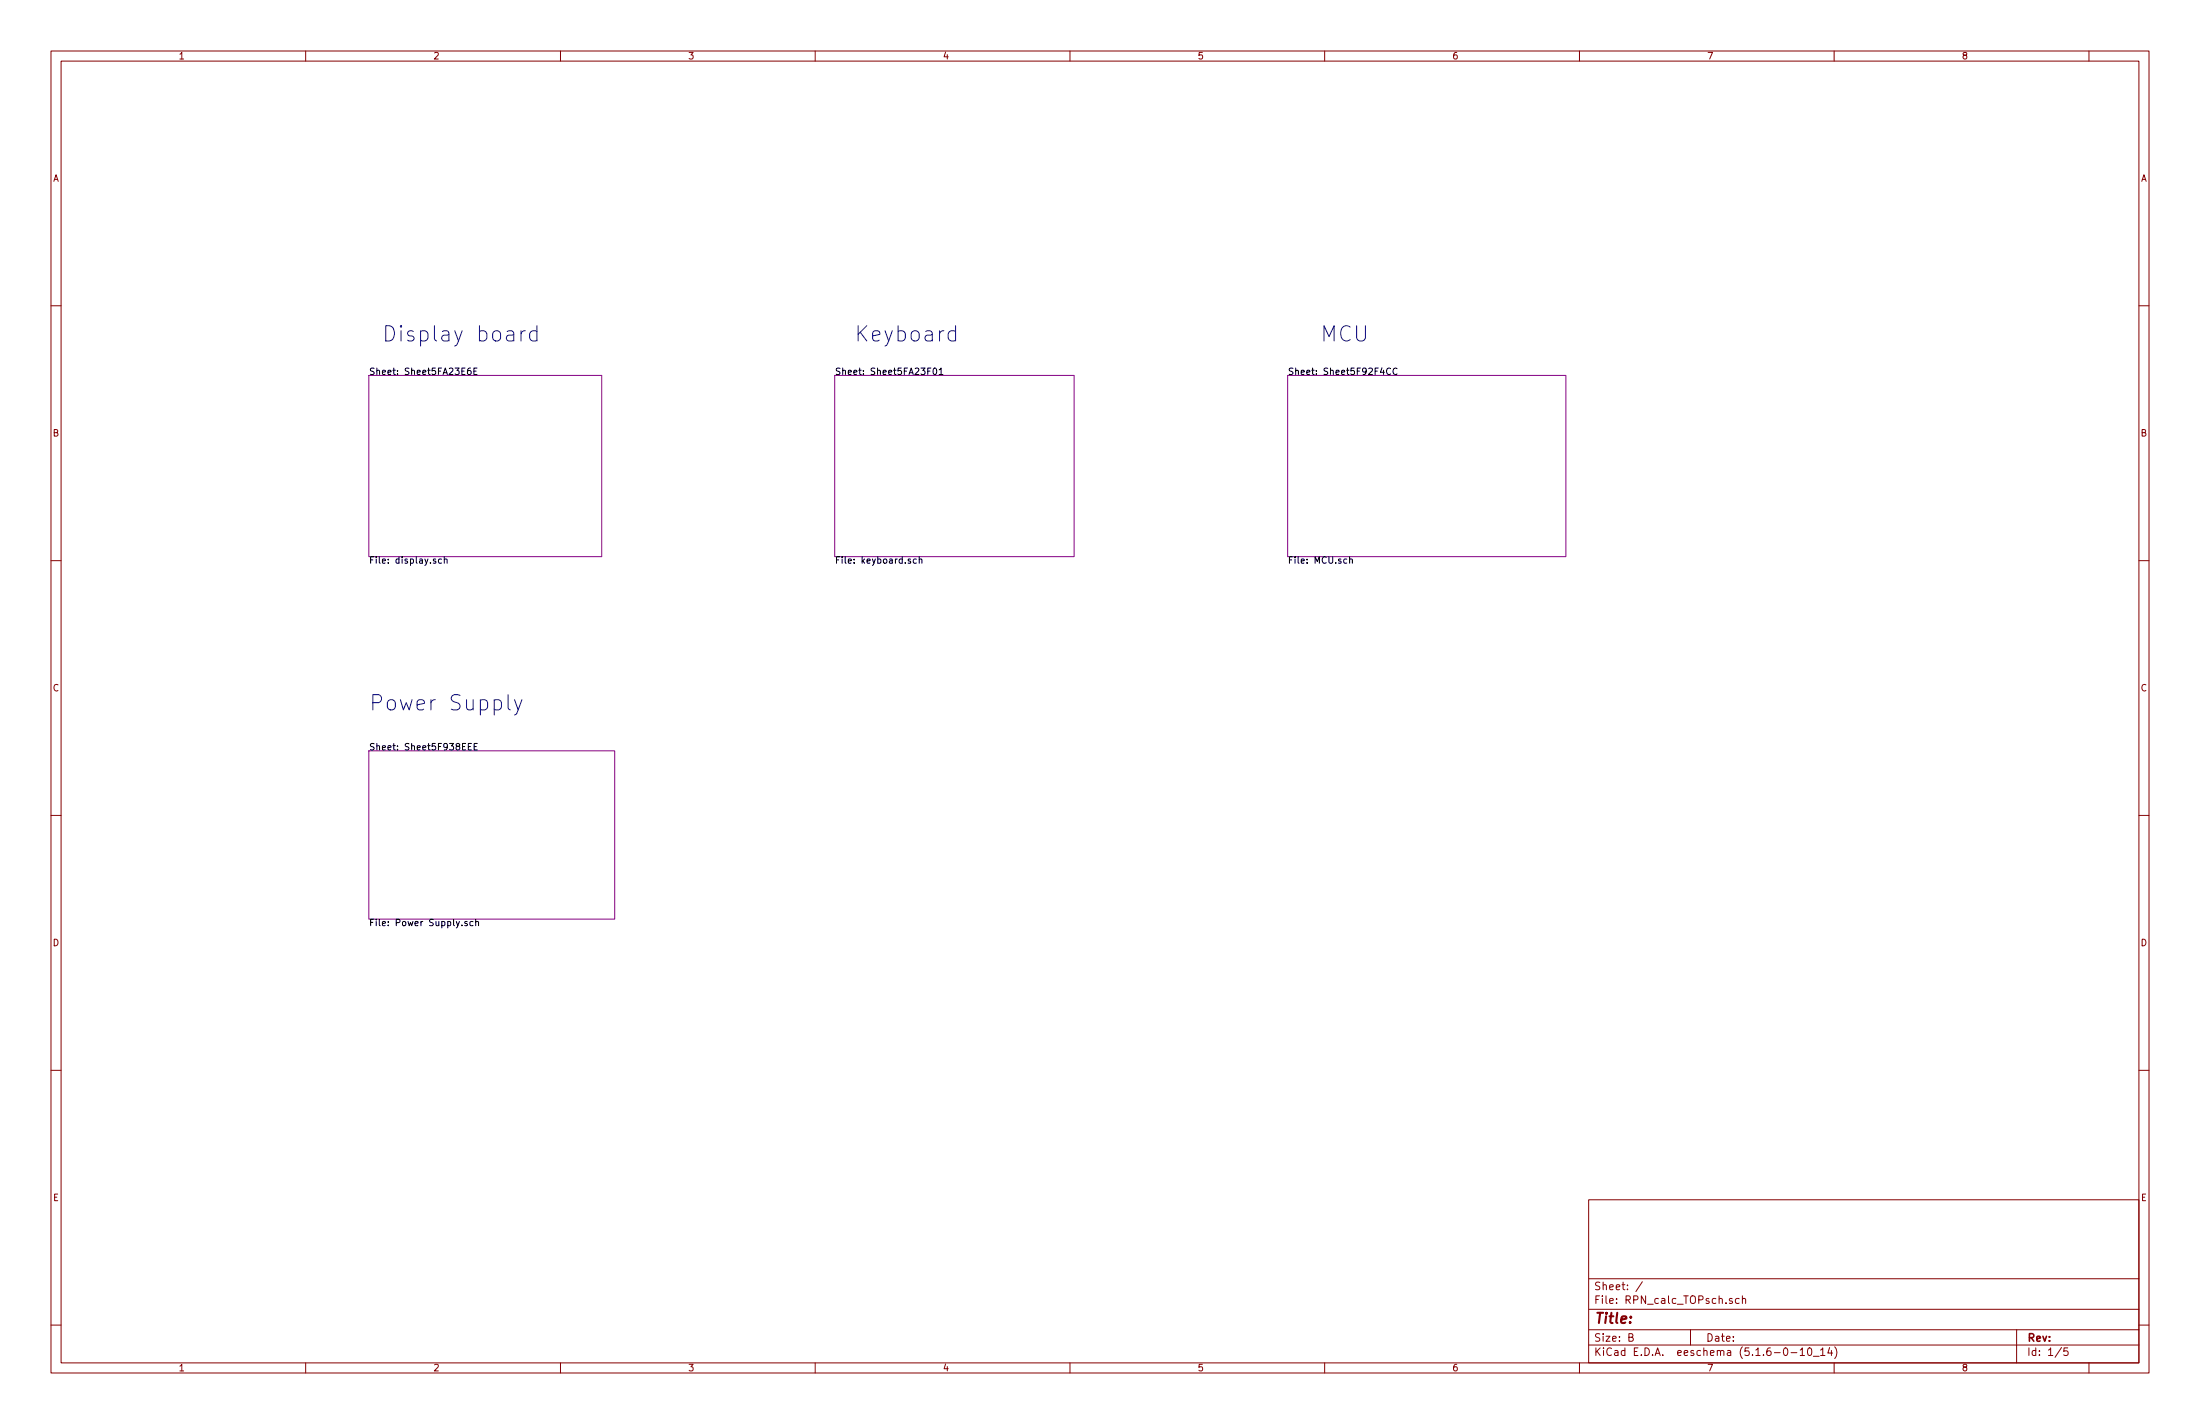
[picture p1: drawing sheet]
<svg xmlns="http://www.w3.org/2000/svg" width="432mm" height="279mm" viewBox="0 0 432 279" stroke-linecap="round" stroke-linejoin="round" font-family="sans-serif">
<g fill="none" stroke="#840000" stroke-width=".2">
<path d="M10 10h411.8v259.4h-411.8zM12 12h407.8v255.4h-407.8zM60 10v2M110 10v2M160 10v2M210 10v2M260 10v2M310 10v2M360 10v2M410 10v2M10 60h2M419.8 60h2"/>
<path d="M10 110h2M419.8 110h2M10 160h2M419.8 160h2M10 210h2M419.8 210h2M311.8 235.4h108v32h-108zM10 260h2M311.8 256.9h108M311.8 250.9h108M322.4 251.5l-1.3 1.9M340 254.8h-.4l-.2 .2 .1 .2 .5 .1v.4h-.6"/>
<path d="M341.4 254.8h-.5l-.3 .2 .1 .6 .2 .2 .5-.1M342 254.9l.2-.1h.3l.1 1M342 254.3v1.5M419.8 260h2M60 267.4v2M110 267.4v2M160 267.4v2M210 267.4v2M260 267.4v2M310 267.4v2M311.8 263.9h108M311.8 260.9h108"/>
<path d="M319.7 262.4l.7-.1 .1-.2-.1-.4h-.7v1.5h.6l.2-.2 .1-.3-.4-.3M331.8 260.9v3M351.5 265.4h1.2M353.3 264.9l.4-.4v1.5M353.3 266h.9M354.9 264.6l.3-.1a.94 .94 0 0 1 0 1.5 .82 .82 0 0 1-.3-1.4zM355.9 266.1h1.1M357.3 264.9l.5-.4v1.5M357.3 266h.9M359.1 264.4l-.4 1.1h1M359.5 265v1M360 267.4v2"/>
<path d="M360.1 264.3a1.71 1.71 0 0 1 0 2.2M395.8 260.9v6.5M404.6 264.4l-1.2 1.9M405.8 264.5h-.7v.7l.2-.2 .5 .1 .1 .2-.1 .5-.2 .2-.5-.2M410 267.4v2"/>
</g>
<path d="M72.4 73.7h45.7v35.5h-45.7zM163.8 73.7h47v35.5h-47zM252.7 73.7h54.6v35.5h-54.6zM72.4 147.3h48.2v33h-48.2z" fill="none" stroke="#840084" stroke-width=".2"/>
<g fill="none" stroke="#000" stroke-width=".2">
<path d="M92.4 72.2l-.5 .1-.2 .5 .1 .6 .2 .1 .4-.1 .1-.1-.1-.5-.4-.1-.3 .2M93 72.8h.4M93.6 72.2h-.6v1.3h.6M182.7 72.2h-.6v1.3M183.2 72.3l.2-.1a.69 .69 0 0 1 .5 .6 .69 .69 0 0 1-.5 .7l-.2-.1-.1-.4zM184.3 72.6l.4-.4v1.3M184.3 73.5h.8M272.9 72.3a.6 .6 0 0 0-.8 .5 .6 .6 0 0 0 .6 .7l.2-.1M274.2 72.3a.6 .6 0 0 0-.8 .5 .6 .6 0 0 0 .6 .7l.2-.1M85.5 109.7h-.3l-.2 .2 .1 .1 .4 .2v.3h-.5M86.7 109.7h-.4l-.2 .2 .1 .6h.5M87.2 109.8l.5-.1 .1 .8"/>
<path d="M87.2 109.2v1.3M178.7 109.7h-.3l-.2 .2 .1 .1 .4 .2v.3h-.5M179.9 109.7h-.4l-.3 .2 .2 .6h.5M180.4 109.8l.5-.1v.8M180.4 109.2v1.3M264.9 109.8l.5-.1v.8M264.9 109.2v1.3M91.9 146.5h.5M92.5 145.9h-.6v1.2h.6M93.1 146.5h.4M93.7 145.9h-.6v1.2h.6M91.7 180.8h-.3l-.2 .2 .1 .2 .4 .1v.3h-.5"/>
<path d="M92.8 180.8h-.3l-.3 .2 .2 .6h.4M93.4 180.9l.5-.1v.8M93.4 180.4v1.2"/>
</g>
<path d="M102.3 64.9v2M103.1 64.9a.77 .77 0 0 0-.8 .6M105.4 65l-.3-.1h-.6l-.4 .3-.1 .3v.8l.2 .5 .3 .1h.6l.3-.1M105.4 63.9v3M187.6 65a.96 .96 0 0 0-1.3 .2l-.2 .3v.8l.2 .3a.96 .96 0 0 0 1.3 .2M187.6 63.9v3M99.7 136.3v2.6l.1 .2 .4 .2M101 137.3l.7 2M102.4 137.3l-1 2.7-.4 .3" fill="none" stroke="#0000c2" stroke-width=".2"/>
<g font-size="4.2" fill="#0000c2">
<text x="74.9" y="67.1">Display board</text>
<text x="167.6" y="67.1">Keyboard</text>
<text x="259.1" y="67.1">MCU</text>
<text x="72.4" y="139.4">Power Supply</text>
</g>
<text font-size="2.8" fill="#840000" x="312.8" y="259.7">Title:</text>
<g font-size="2.1" fill="#840000">
<text x="312.8" y="255.8">File: RPN_calc_TOPsch.sch</text>
<text x="312.8" y="253.1">Sheet: /</text>
<text x="312.8" y="263.2">Size: B</text>
<text x="334.8" y="263.2">Date:</text>
<text x="397.8" y="263.2">Rev:</text>
<text x="312.8" y="266">KiCad E.D.A. eeschema (5.1.6-0-10_14)</text>
<text x="397.8" y="266">Id: 1/5</text>
</g>
<g font-size="1.8" fill="#840000">
<text x="35" y="11.6">1</text>
<text x="85" y="11.6">2</text>
<text x="135" y="11.6">3</text>
<text x="185" y="11.6">4</text>
<text x="235" y="11.6">5</text>
<text x="285" y="11.6">6</text>
<text x="335" y="11.6">7</text>
<text x="385" y="11.6">8</text>
<text x="10.4" y="35.6">A</text>
<text x="420.2" y="35.6">A</text>
<text x="10.4" y="85.6">B</text>
<text x="420.2" y="85.6">B</text>
<text x="10.4" y="135.6">C</text>
<text x="420.2" y="135.6">C</text>
<text x="10.4" y="185.6">D</text>
<text x="420.2" y="185.6">D</text>
<text x="10.4" y="235.6">E</text>
<text x="420.2" y="235.6">E</text>
<text x="35" y="269">1</text>
<text x="85" y="269">2</text>
<text x="135" y="269">3</text>
<text x="185" y="269">4</text>
<text x="235" y="269">5</text>
<text x="285" y="269">6</text>
<text x="335" y="269">7</text>
<text x="385" y="269">8</text>
</g>
<g font-size="1.8">
<text x="72.4" y="73.6">Sheet: Sheet5FA23E6E</text>
<text x="163.8" y="73.6">Sheet: Sheet5FA23F01</text>
<text x="252.7" y="73.6">Sheet: Sheet5F92F4CC</text>
<text x="72.4" y="110.6">File: display.sch</text>
<text x="163.8" y="110.6">File: keyboard.sch</text>
<text x="252.7" y="110.6">File: MCU.sch</text>
<text x="72.4" y="147.2">Sheet: Sheet5F938EEE</text>
<text x="72.4" y="181.7">File: Power Supply.sch</text>
</g>
</svg>
